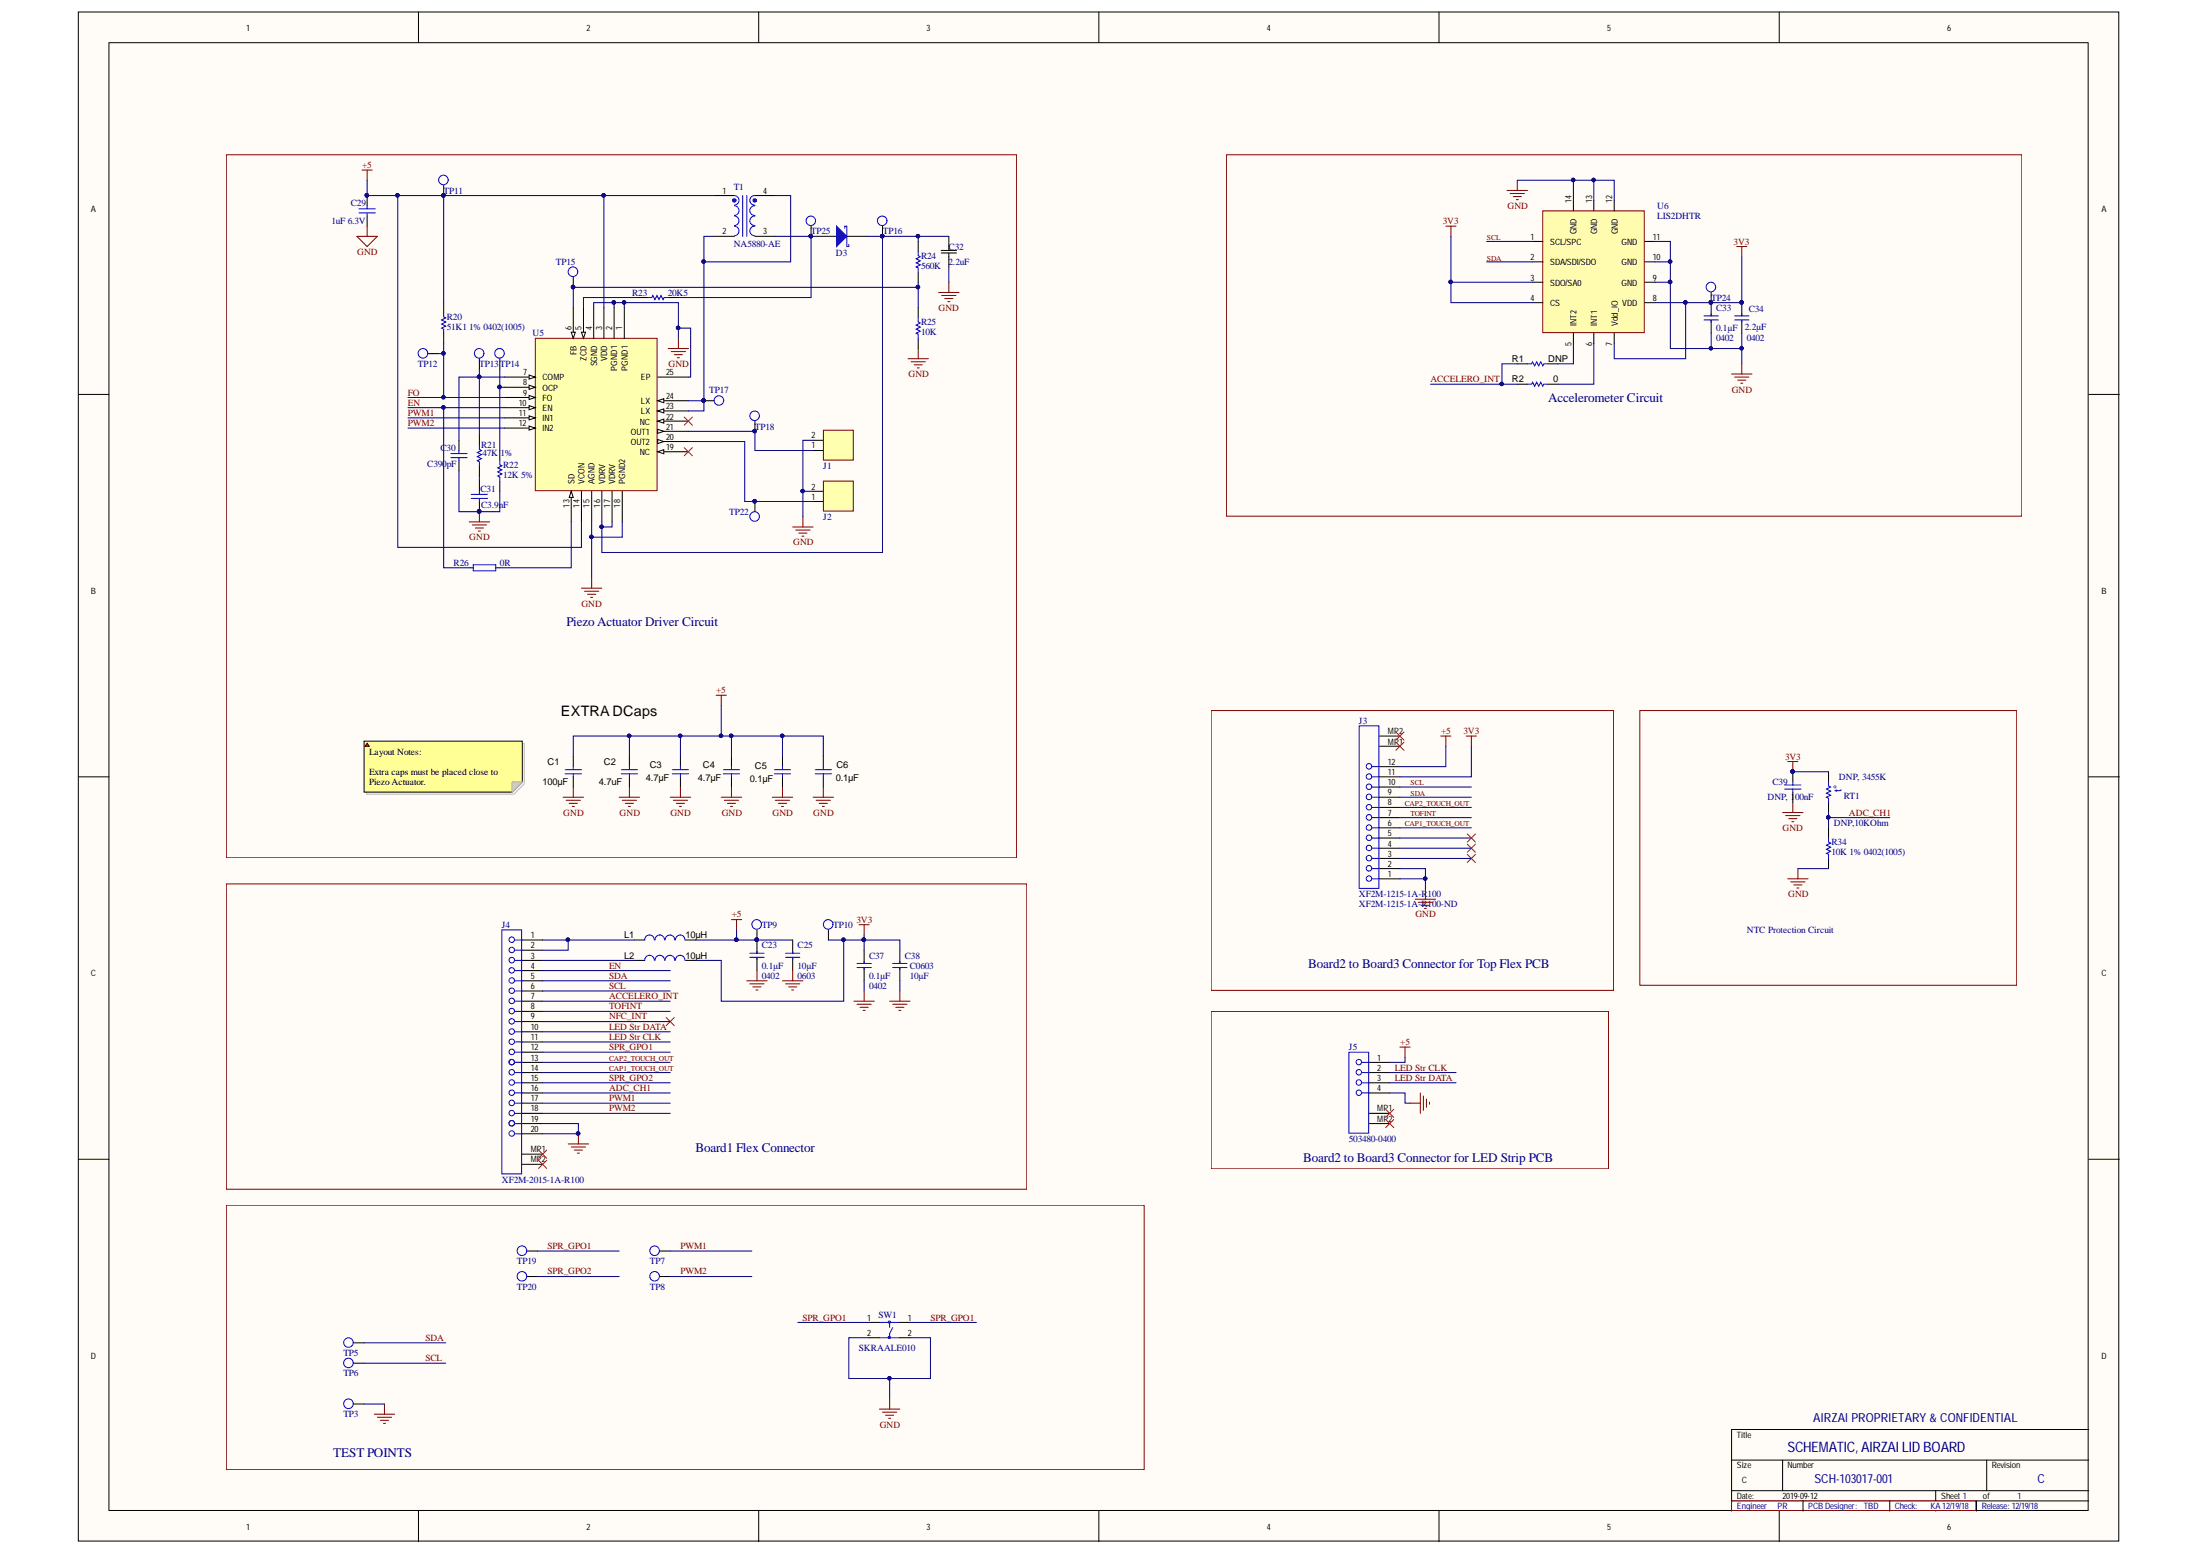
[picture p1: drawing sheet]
# Altium project AIRZAI_LID_BD_REVC.PrjPcb
1 sheet, 60 parts. Net scope: global (net labels, ports and power ports of the same name join across sheets).
Board file: AIRZAI_LID_BD_REVC.PcbDoc

## Sheet AIRZAI_LID_BD_REVC Sheet1.SchDoc
size C

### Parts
C1  ValueDisplayed: 100µF  [1206_180]  (hidden comment: GRM31CR60J107ME39L)
C2  value 4.7uF  [SM0402_BTD.1SM_ACT_H55_CAP_WSS]  (hidden comment: C1005X5R0J475M050BC)
C3  ValueDisplayed: 4.7µF  [SM0402_BTD.1SM_ACT_H55_CAP_WSS]  (hidden comment: C1005X5R0J475M050BC)
C4  ValueDisplayed: 4.7µF  [SM0402_BTD.1SM_ACT_H55_CAP_WSS]  (hidden comment: C1005X5R0J475M050BC)
C5  ValueDisplayed: 0.1µF  [SM0402_BTD.1SM_ACT_H55_CAP_WSS]  (hidden comment: C1005X5R1A104K050BA)
C6  ValueDisplayed: 0.1µF  [SM0402_BTD.1SM_ACT_H55_CAP_WSS]  (hidden comment: C1005X5R1A104K050BA)
C23  0.1µF  Footprint: 0402  [0402CAP]
C25  10µF  Footprint: 0603  [SM0603_BTD.1SM_H90_WSS]
C29  1uF 6.3V  [CAPC0402(1005)60_M]
C30  C390pF  [CAPC0402(1005)60_M]
C31  C3.9nF  [CAPC0402(1005)60_M]
C32  2.2uF  [C1210_N]
C33  0.1µF  [0402]
C34  2.2µF  [0402]
C37  0.1µF  Footprint: 0402  [0402CAP]
C38  10µF  Footprint: C0603  [SM0603_BTD.1SM_H90_WSS]
C39  value DNP, 100nF  [CAPC0402(1005)60_M]  (hidden comment: CAP 100nF 10V 0402(1005))
D3  STPS2H100A  [STM-SMA-2_V]  (value not drawn)
J1  (no value)  [CON_78171_0002]
J2  (no value)  [CON_78171_0002]
J3  XF2M-1215-1A-R100  Supplier Part Number 1: XF2M-1215-1A-R100-ND  [Omron_XF2M-1215-1A-R100]
J4  XF2M-2015-1A-R100  [Omron_XF2M-2015-1A_0]
J5  503480-0400  [MOLX-503480-0400]
L1  ValueDisplayed: 10µH  [0805]  (hidden comment: CB2012T100KR)
L2  ValueDisplayed: 10µH  [0805]  (hidden comment: CB2012T100KR)
R1  DNP  [0402]
R2  ValueDisplayed: 0  [0402]  (hidden comment: ERJ-2GE0R00X)
R20  51K1 1% 0402(1005)  [0402]
R21  47K 1%  [0402]
R22  12K 5%  [0402]
R23  20K5  [0402]
R24  560K  [0402]
R25  10K  [0402]
R26  0R  [0402]
R34  10K 1% 0402(1005)  value DNP,10KOhm  [0402]
RT1  value DNP, 3455K  [MURA-NCP18XH103F03RB-2_V]  (hidden comment: NCP18XH103F03RB)
SW1  SKRAALE010  [SW_ALPS_SKRAALE010]
T1  NA5880-AE  [Coilcraft_NA5880-AE_MFG]
TP3  TESTPOINT  [TP_0.9MM]  (value not drawn)
TP5  TESTPOINT  [TP_0.9MM]  (value not drawn)
TP6  TESTPOINT  [TP_0.9MM]  (value not drawn)
TP7  TESTPOINT  [TP_0.9MM]  (value not drawn)
TP8  TESTPOINT  [TP_0.9MM]  (value not drawn)
TP9  TESTPOINT  [TP_0.9MM]  (value not drawn)
TP10  TESTPOINT  [TP_0.9MM]  (value not drawn)
TP11  TESTPOINT  [TP_0.9MM]  (value not drawn)
TP12  TESTPOINT  [TP_0.9MM]  (value not drawn)
TP13  TESTPOINT  [TP_0.9MM]  (value not drawn)
TP14  TESTPOINT  [TP_0.9MM]  (value not drawn)
TP15  TESTPOINT  [TP_0.9MM]  (value not drawn)
TP16  TESTPOINT  [TP_0.9MM]  (value not drawn)
TP17  TESTPOINT  [TP_0.9MM]  (value not drawn)
TP18  TESTPOINT  [TP_0.9MM]  (value not drawn)
TP19  TESTPOINT  [TP_0.9MM]  (value not drawn)
TP20  TESTPOINT  [TP_0.9MM]  (value not drawn)
TP22  TESTPOINT  [TP_0.9MM]  (value not drawn)
TP24  TESTPOINT  [TP_0.9MM]  (value not drawn)
TP25  TESTPOINT  [TP_0.9MM]  (value not drawn)
U5  FAN8841MPXCT-ND  [WFQFN-24-FAN8841MPX]  (value not drawn)
U6  LIS2DHTR  [STM-LGA-14_L]

### Blocks framed on the sheet
EXTRA DCaps: C1-C6 C29-C32 D3 J1 J2 R20-R26 T1 TP11-TP18 TP22 TP25 U5
Accelerometer Circuit: C33 C34 R1 R2 TP24 U6
Board2 to Board3 Connector for Top Flex PCB: J3
NTC Protection Circuit: C39 R34 RT1
Board1 Flex Connector: C23 C25 C37 C38 J4 L1 L2 TP9 TP10
Board2 to Board3 Connector for LED Strip PCB: J5
TEST POINTS: SW1 TP3 TP5-TP8 TP19 TP20

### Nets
3V3: C33.1 C34.2 C37.1 C38.1 C39.2 J3.11 L2.2 RT1.2 TP10.1 TP24.1 U6.3(SDO/SA0) U6.4(CS) U6.7(Vdd_IO) U6.8(VDD)
+5: C1.1 C2.1 C3.1 C4.1 C5.1 C6.1 C23.1 C25.1 C29.2 J3.12 J5.1 L1.2 R20.2 T1.1 TP9.1 TP11.1 U5.3(VDD) U5.14(VCON)
GND: C1.2 C2.2 C3.2 C4.2 C5.2 C6.2 C23.2 C25.2 C29.1 C30.2 C31.1 C32.1 C33.2 C34.1 C37.2 C38.2 C39.1 J1.2 J2.2 J3.1 J3.2 J4.19 J4.20 J5.4 R22.1 R25.1 R34.1 SW1.2 TP3.1 U5.1(PGND1) U5.2(PGND1) U5.4(SGND) U5.15(AGND) U5.18(PGND2) U5.25(EP) U6.9(GND) U6.10(GND) U6.11(GND) U6.12(GND) U6.13(GND) U6.14(GND)
ACCELERO_INT: J4.7 R1.1 R2.1
ADC_CH1: J4.16 R34.2 RT1.1
CAP1_TOUCH_OUT: J3.6 J4.14
CAP2_TOUCH_OUT: J3.8 J4.13
EN: J4.4 R26.2 U5.10(EN)
FO: R20.1 TP12.1 U5.9(FO)
LED Str CLK: J4.11 J5.2
LED Str DATA: J4.10 J5.3
NFC_INT: J4.9
PWM1: J4.17 TP7.1 U5.11(IN1)
PWM2: J4.18 TP8.1 U5.12(IN2)
SCL: J3.10 J4.6 TP6.1 U6.1(SCL/SPC)
SDA: J3.9 J4.5 TP5.1 U6.2(SDA/SDI/SDO)
SPR_GPO1: J4.12 SW1.1 TP19.1
SPR_GPO2: J4.15 TP20.1
TOFINT: J3.7 J4.8
NetC30_1: C30.1 R21.1 TP13.1 U5.7(COMP)
NetC31_2: C31.2 R21.2
NetC32_2: C32.2 D3.2(K) R24.2 TP16.1 U5.16(VDRV) U5.17(VDRV)
NetD3_1: D3.1(A) R23.2 T1.3 TP25.1
NetJ1_1: J1.1 TP18.1 U5.21(OUT1)
NetJ2_1: J2.1 TP22.1 U5.20(OUT2)
NetJ4_1: J4.1 J4.2 L1.1
NetJ4_3: J4.3 L2.1
NetR1_2: R1.2 U6.5(INT2)
NetR2_2: R2.2 U6.6(INT1)
NetR22_2: R22.2 TP14.1 U5.8(OCP)
NetR23_1: R23.1 U5.5(ZCD)
NetR24_1: R24.1 R25.2 TP15.1 U5.6(FB)
NetR26_1: R26.1 U5.13(SD)
NetT1_2: T1.2 T1.4 TP17.1 U5.23(LX) U5.24(LX)

Not connected (* = marked no-connect by the designer): J3 3* 4* 5* MP1* MP2*; J4 MP1* MP2*; J5 MP1* MP2*; U5 19(NC)* 22(NC)*

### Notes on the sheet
- Piezo Actuator Driver Circuit
- Layout Notes:
  Extra caps must be placed close to Piezo Actuator.
- SCHEMATIC, AIRZAI LID BOARD
- AIRZAI PROPRIETARY & CONFIDENTIAL
- Engineer
- PR
- PCB Designer:
- SCH-103017-001
- TBD
- Check:
- KA 12/19/18
- 1
- Release: 12/19/18
- C

## Assembly variants
Variant of AIRZAI_LID_BD_REVC: not fitted C39 R34 RT1
